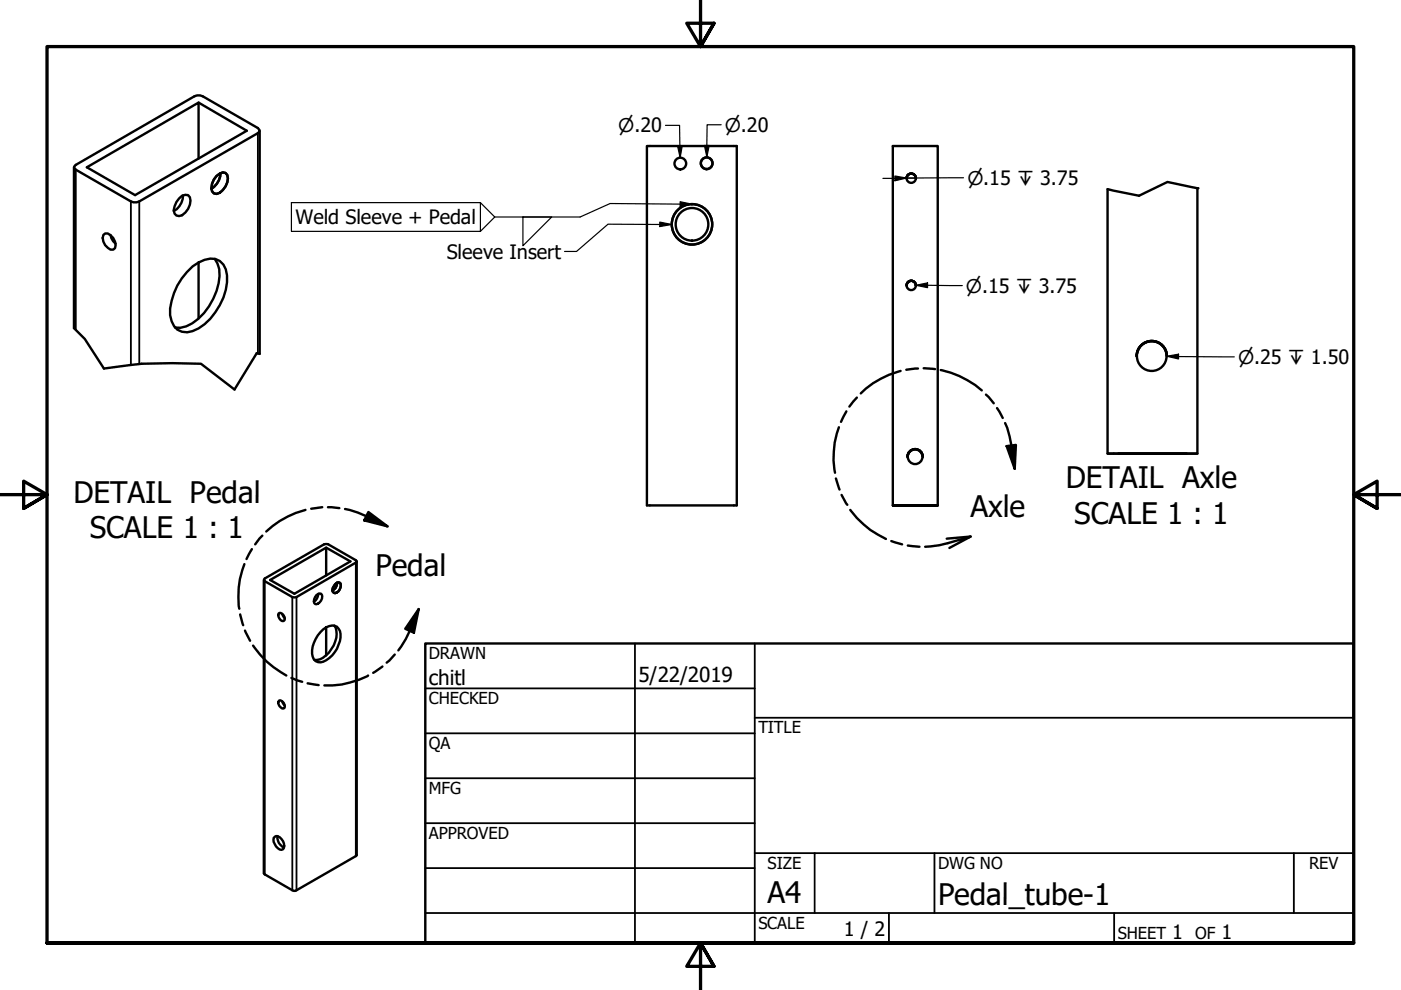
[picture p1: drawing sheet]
<svg xmlns="http://www.w3.org/2000/svg" width="297mm" height="210mm" viewBox="0 0 297 210" stroke-linecap="round" stroke-linejoin="round" font-family="sans-serif">
<!-- layer: Visible (ANSI) -->
<g fill="none" stroke="#000" stroke-width=".51">
<path d="M15.7 35.5v34.1M15.7 35.3l.4-.3 25.1-14.6 .6-.2 1.2 .2 11.7 6.7 .3 .4v.4l-.3 .3-25.2 14.5-.5 .2-1.3-.2-11.6-6.7-.4-.3zM42.1 21.8l10.2 5.9-23.7 13.7-10.2-5.9 23.7-13.7v11.8M45.9 37.3l1.3-.8 .6 .2a2.2 2.2 0 0 1 0 2.8l-1.2 1.4-.7 .2-.6-.1a2.28 2.28 0 0 1 0-2.9zM46.7 36.7a4 4 0 0 1-1.9 3.3M55.1 27.7v47.3M137.2 31h19v76.2h-19zM192.2 37.8a.98 .98 0 0 1 1-1 .98 .98 0 0 1 1 1M253.9 39.9v56.3h-19.1v-56.1M21.9 49.8l.4-.3a2.38 2.38 0 0 1 2.2 2.5l-.1 .6-.4 .3a2.38 2.38 0 0 1-2.2-2.4zM23.4 49.8l.2 .7 .9 1.2M38 42.1l.6-.6 .7-.2 .6 .1a2.28 2.28 0 0 1 0 2.9 2.07 2.07 0 0 1-2.5 1.4l-.4-.4a3.4 3.4 0 0 1 1-3.2z"/>
<path d="M38.8 41.4a3.7 3.7 0 0 1-2 3.3M40.8 56.5a6.2 6.2 0 0 1 4.9-1.6 3.6 3.6 0 0 1 2.4 3.5 13.3 13.3 0 0 1-6 11.2 3.7 3.7 0 0 1-5.2-.5 6.2 6.2 0 0 1-.5-5.3 13.7 13.7 0 0 1 4.4-7.3zM42.1 55.7v11.8M45.5 54.9a5.9 5.9 0 0 1 .9 5.1 13 13 0 0 1-6.9 9.2l-1.3 .3-1.1-.1M192.2 60.5a.98 .98 0 0 1 1-1 .98 .98 0 0 1 1 1M241 75.5a3.2 3.2 0 0 1 3.2-3.2 3.2 3.2 0 0 1 3.2 3.2M192.4 96.8a1.62 1.62 0 0 1 1.6-1.6 1.62 1.62 0 0 1 1.6 1.6M234.8 96.2h19.1M237.1 96.2h14.5zM69.2 116.1v5.9M75.6 119v62.4l-13 7.5-.6-.1-5.9-3.4-.2-.3v-62.1M189.3 107.2h9.5h-9.5v-76.2h9.5v76.2"/>
<path d="M190.4 107.2h7.3zM56.1 122.7l12.9-7.3h.6l6 3.6-.2 .3-12.8 7.4-.6-.1-5.9-3.4-.1-.2zM57.3 123l11.9-6.9 5.1 2.9-11.9 6.9zM59.1 130.1l.1-.1a1.11 1.11 0 0 1 .9 1.7 1.25 1.25 0 0 1-1-1.6zM59.8 130.1l.5 .9M67.1 126.2l.7-.4 .3 .1a1.43 1.43 0 0 1-1.3 2.2 1.3 1.3 0 0 1 .3-1.9zM67.5 125.9l-.1 .4a1.78 1.78 0 0 1-.9 1.2M67.9 134a2.92 2.92 0 0 1 3.5-1.1 3.2 3.2 0 0 1 .4 3.9 5.6 5.6 0 0 1-3.9 3.6 1.91 1.91 0 0 1-1.7-2.5 6.9 6.9 0 0 1 1.7-3.9zM69.2 133v6M70.9 132.6a4.4 4.4 0 0 1-.7 5 4 4 0 0 1-3.5 2.3M71.1 123.9l.7-.4h.2a1.43 1.43 0 0 1-1.2 2.2 .97 .97 0 0 1 0-1.5zM71.4 123.5a1.73 1.73 0 0 1-.9 1.7"/>
<path d="M59.1 148.7l.1-.2a1.25 1.25 0 0 1 1.1 1.6l-.2 .1a1.23 1.23 0 0 1-1-1.5zM59.8 148.7l.5 .9M58 177.6a.78 .78 0 0 1 1.3-.1 1.94 1.94 0 0 1 .7 2.6 1.27 1.27 0 0 1-1.7-1.1l-.3-.5zM58.9 177.3a2.2 2.2 0 0 0 1.3 2.4"/>
<circle cx="144.2" cy="34.7" r="1.24"/>
<circle cx="149.8" cy="34.6" r="1.24"/>
<circle cx="193.2" cy="37.8" r=".98"/>
<circle cx="146.7" cy="47.6" r="4.3"/>
<circle cx="146.7" cy="47.6" r="3.5"/>
<circle cx="193.2" cy="60.5" r=".98"/>
<circle cx="244.2" cy="75.5" r="3.1"/>
<circle cx="194" cy="96.8" r="1.56"/>
</g>
<circle cx="190.4" cy="107.2" r=".25" fill="#000"/>
<!-- layer: Break Line (ANSI) -->
<circle cx="253.9" cy="39.9" r=".25" fill="#000"/>
<path d="M253.9 39.9l-6.4-1.3-6 2.9-6.7-1.4M15.7 69.6l2.3 2.3 4 6.2a84.9 84.9 0 0 1 20.6-1l7.1 5.5 4.7-7.7 .7 .1" fill="none" stroke="#000" stroke-width=".51"/>
<!-- layer: Visible Narrow (ANSI) -->
<path d="M16.1 36v33.9M54.7 28.2v46.8M27.7 42.7v34.7M29.5 42.7v34.5M75.4 119.3v62.2M56.1 123.2v62.2M62 126.6v62.2M62.9 126.6v62.2" fill="none" stroke="#000" stroke-width=".38"/>
<!-- layer: Detail Boundary (ANSI) -->
<g fill="none" stroke="#000" stroke-width=".51">
<path d="M190.9 78.6a19.1 19.1 0 0 0-8.4 4.8M194.6 78.1l-2.4 .3M195.8 78.1l2.4 .2M199.5 78.5a19.1 19.1 0 0 1 8.7 4.3M177.9 90.6a18.6 18.6 0 0 0-.9 9.6M179.5 87.2l-1.2 2.2M181.7 84.3l-1.6 1.9M209 83.7l1.7 1.8M211.4 86.5l1.2 2.1M213.1 89.7a30.1 30.1 0 0 1 2 9.7M213.4 94.6l2-.3-.3 5.1zM51.8 119.6a18.2 18.2 0 0 0-1.1 9.5"/>
<path d="M53.4 116.4l-1.1 2.1M55.6 113.6l-1.5 1.8M64.8 108.1a19.2 19.2 0 0 0-8.3 4.6M68.3 107.5l-2.3 .4M69.5 107.5l2.4 .2M73.2 107.9a30 30 0 0 1 9 3.7M78.1 108.6l4.1 3-5-1.3zM177.2 101.4l.8 2.4M178.4 104.9l1.2 2.1M180.3 108.1a19.7 19.7 0 0 0 7.5 6.2M189 114.7l2.3 .7M192.5 115.7l2.4 .2"/>
<path d="M196.2 115.9a30.4 30.4 0 0 0 9.6-2.1l-4.5 2.4M205.8 113.8l-5.1 .4M50.9 130.3l.7 2.3M51.9 133.7l1.1 2.2M53.7 136.9a19.3 19.3 0 0 0 7 6.3M83.7 138.8l-1.7 1.7M88.8 129.1l-1 5-1.9-.8zM88.8 129.1a27.9 27.9 0 0 1-4.3 8.8M61.8 143.7l2.3 .9M65.2 144.9l2.4 .4M78 143.2a18.7 18.7 0 0 1-9.2 2.1M81.1 141.3l-2 1.4"/>
</g>
<g fill="#000">
<path d="M213.4 94.6l2-.3-.3 5.1z" fill-rule="evenodd"/>
<path d="M78.1 108.6l4.1 3-5-1.3z" fill-rule="evenodd"/>
<path d="M88.8 129.1l-1 5-1.9-.8z" fill-rule="evenodd"/>
</g>
<!-- layer: Border (ANSI) -->
<path d="M148.5 -.1v10l-2.9-5h5.8l-2.9 5 2.9-5M0 104.9h10l-5-2.9v5.8l5-2.9-5 2.9M297 104.9h-10l5-2.9v5.8l-5-2.9 5 2.9M10 199.9v-190h277v190h-277h277M151.4 204.9l-2.9-5 2.9 5h-5.8l2.9-5v10" fill="none" stroke="#000" stroke-width=".7"/>
<!-- layer: Title (ANSI) -->
<g fill="none" stroke="#000" stroke-width=".38">
<path d="M134.6 136.4v63.5M160 136.4v63.5M90.2 146h69.8M90.2 155.5h69.8M160 152.2h127M90.2 165h69.8M90.2 174.5h69.8M90.2 193.6h196.8M90.2 184.1h69.8M160 180.9h127M172.7 180.9v12.7M188.5 193.6v6.3"/>
<path d="M198.1 180.9v12.7M236.2 193.6v6.3M274.3 180.9v12.7"/>
</g>
<path d="M90.2 136.4h196.8v63.5h-196.8z" fill="none" stroke="#000" stroke-width=".51"/>
<!-- layer: Symbol (ANSI) -->
<g fill="none" stroke="#000" stroke-width=".25">
<path d="M189.7 37.3l2.5 .5-2.5 .5zM192.2 37.8h-5M192.2 37.8h2M204.3 37.7l-12.1 .1M61.8 43h40.1v6.1h-40.1zM101.9 43l3 3-3 3.1M110.9 46h6.1l-6.1 6.1zM139.9 47.1l2.5 .5-2.5 .4zM142.4 47.6l-13.5-.1-6.7 5.8h-2.5M144.2 42.8l2.5 .5-2.5 .5zM146.7 43.3l-17.4-.1-6.3 2.8h-18.1M194.2 60.5l2.5-.5v1z"/>
<path d="M194.2 60.5l9.8 .1M247.4 75.5l2.5-.4v1zM247.4 75.5l14.3 .2"/>
</g>
<g fill="#000">
<path d="M189.7 37.3l2.5 .5-2.5 .5z" fill-rule="evenodd"/>
<path d="M139.9 47.1l2.5 .5-2.5 .4z" fill-rule="evenodd"/>
<path d="M144.2 42.8l2.5 .5-2.5 .5z" fill-rule="evenodd"/>
<path d="M194.2 60.5l2.5-.5v1z" fill-rule="evenodd"/>
<path d="M247.4 75.5l2.5-.4v1z" fill-rule="evenodd"/>
</g>
<!-- layer: Dimension (ANSI) -->
<path d="M141.1 26.6h3l.1 6.8M143.6 30.9h1.1l-.5 2.5zM149.4 30.8h1l-.5 2.5zM152.9 26.5h-3v6.8" fill="none" stroke="#000" stroke-width=".25"/>
<g fill="#000">
<path d="M143.6 30.9h1.1l-.5 2.5z" fill-rule="evenodd"/>
<path d="M149.4 30.8h1l-.5 2.5z" fill-rule="evenodd"/>
</g>
<g font-size="6.3">
<text x="15.6" y="106.7">DETAIL Pedal</text>
<text x="226" y="103.5">DETAIL Axle</text>
<text x="205.7" y="109.6">Axle</text>
<text x="227.8" y="111">SCALE 1 : 1</text>
<text x="19" y="114.1">SCALE 1 : 1</text>
<text x="79.6" y="122.1">Pedal</text>
<text x="162.8" y="191.4">A4</text>
<text x="198.9" y="191.9">Pedal_tube-1</text>
</g>
<g font-size="4.4">
<text x="90.9" y="145.1">chitl</text>
<text x="135.4" y="144.5">5/22/2019</text>
</g>
<g font-size="4.2">
<text x="62.7" y="47.6">Weld Sleeve + Pedal</text>
<text x="94.7" y="54.9">Sleeve Insert</text>
<text x="178.9" y="198.5">1 / 2</text>
<text x="248.5" y="199.1">1</text>
<text x="259" y="199.1">1</text>
</g>
<g font-size="4">
<text x="131.1" y="28">⌀.20</text>
<text x="153.7" y="27.9">⌀.20</text>
<text x="205.1" y="39.2">⌀.15 ↧ 3.75</text>
<text x="204.8" y="62.1">⌀.15 ↧ 3.75</text>
<text x="262.5" y="77.2">⌀.25 ↧ 1.50</text>
</g>
<g font-size="3.5">
<text x="90.9" y="139.7">DRAWN</text>
<text x="90.9" y="149.3">CHECKED</text>
<text x="160.8" y="155.5">TITLE</text>
<text x="90.9" y="158.8">QA</text>
<text x="90.9" y="168.3">MFG</text>
<text x="90.9" y="177.8">APPROVED</text>
<text x="162.8" y="184.2">SIZE</text>
<text x="198.9" y="184.2">DWG NO</text>
<text x="277.6" y="184.2">REV</text>
<text x="160.8" y="196.9">SCALE</text>
<text x="237" y="199.1">SHEET</text>
<text x="253.4" y="199.1">OF</text>
</g>
</svg>
